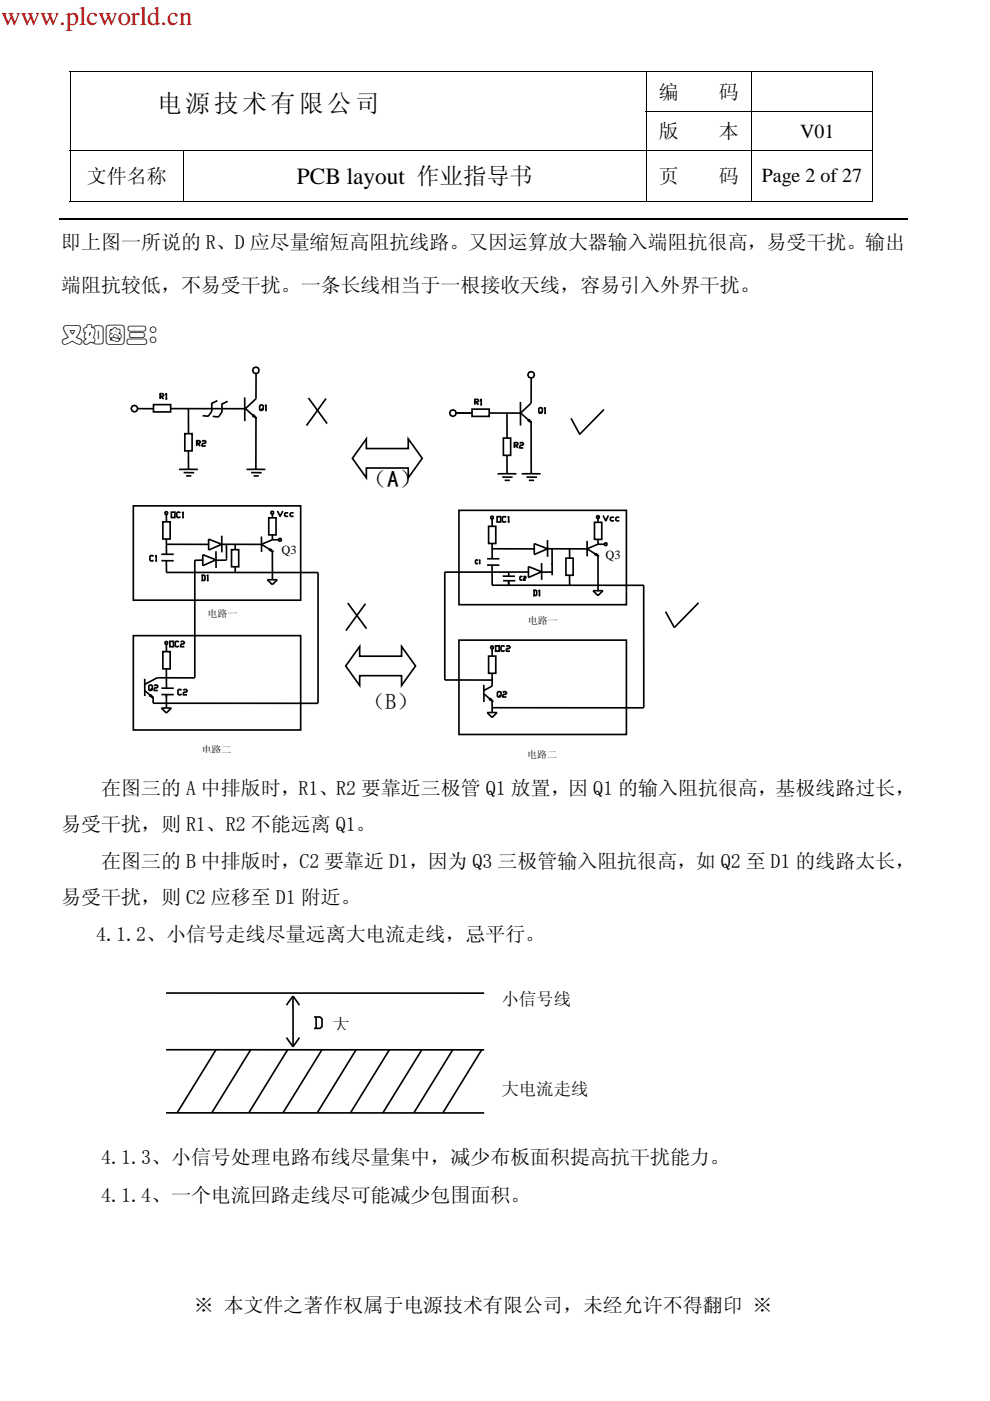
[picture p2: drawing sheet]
<svg xmlns="http://www.w3.org/2000/svg" width="210mm" height="297mm" viewBox="0 0 210 297" stroke-linecap="round" stroke-linejoin="round" font-family="sans-serif">
<path d="M14.8 15h.1v.2h-.1zM185 15h.2v.2h-.2zM14.8 23.6h.1v.2h-.1zM185 42.6h.2v.1h-.2z" fill="#000"/>
<g fill="none" stroke="#000" stroke-width=".21">
<path d="M14.8 15.1h170.4M14.9 15.2v8.4M137.1 15.2v8.4M159.3 15.2v8.4M185.1 15.2v8.4M14.8 31.8h170.4M14.9 23.8v7.9M14.9 31.9v10.8M38.9 31.9v10.8M137 23.7h48.2M137.1 23.8v7.9M137.1 31.9v10.8"/>
<path d="M159.3 23.8v7.9M159.3 31.9v10.8M185.1 23.8v7.9M185.1 31.9v10.8M14.8 42.7h24M39 42.7h98M137.2 42.7h22M159.4 42.7h25.6"/>
</g>
<path d="M12.5 46.5h180" fill="none" stroke="#000" stroke-width=".25"/>
<g fill="none" stroke="#000" stroke-width=".35">
<path d="M54.3 79.2v5.3l-2.4 2.3M29.2 86.6l3.4 .1M32.6 85.8h3.6v1.5h-3.6zM34 84h.5l.2-.3-.2-.2h-.5v1.1M34.1 84.1l.6 .5M35.1 83.7l.2-.2v1.1M35.1 84.6h.4M36.2 86.6l16 .1M39.2 91.9h1.5v3.7h-1.5zM40 99.5h-2M40 99.5h2M40 86.6v5.3"/>
<path d="M40 95.6v3.9M41.7 94h.6l.2-.4-.2-.2h-.6v1.2M41.9 94l.6 .6M42.9 93.6l.2-.2h.4l.1 .2-.1 .4h-.4l-.2 .2v.4h.7M46.1 84.9l-1.2 .6v1.7l-.6 .9-.2 .1-1.1-.1M48.3 85.1l-1.2 .6v1.7l-.6 .8-.3 .2-1.1-.1M51.9 84.3v5M52 86.6l1.7 1.5M53.8 88l.5 .6-.7-.4zM54.3 99.5h2M54.3 99.5h-2M54.3 88.6v10.9"/>
<path d="M55.5 86.6l.1 .2-.1 .2-.4-.2v-.7l.2-.2h.3l.2 .2v.5l-.2 .2 .2 .2M56.2 86.1l.2-.2v1.1M56.2 87h.4M65.4 84.4l4 5.4M69.2 84.5l-4.2 5.7M77.7 93v2.1h8.9v-2.1l3 4.2-3 4.1v-2.1h-8.9v2.1l-3-4.1zM96.8 87.6h3.3M100.1 86.7h3.7v1.6h-3.7zM100.7 85.2h.6l.2-.3-.2-.2h-.6v1.1M100.9 85.2l.6 .6M101.9 84.9l.2-.2v1.1M101.9 85.8h.4"/>
<path d="M103.8 87.6h6.7M106.8 92.9h1.5v3.6h-1.5zM107.5 87.6v5.3M107.5 96.5v3.9M109.1 94.4h.6l.2-.4-.2-.2h-.6v1.2M109.3 94.4l.6 .6M110.2 94l.2-.2h.4l.2 .2-.2 .4h-.4l-.2 .2v.4h.8M110.4 85.2v5M110.4 87.6l1.7 1.4M112.2 88.9l.4 .6-.6-.4zM112.6 89.5l.1 10.9M112.7 80.2l-.1 5.3-2.3 2.2"/>
<path d="M114.7 87.2l.2 .2-.4 .2-.2-.2v-.8l.2-.2h.4l.1 .2v.6l-.1 .2 .1 .2M115.4 86.6l.2-.2v1.2M115.4 87.6h.4M128.1 86.8l-5.1 5.3-1.9-3.4M28.3 107.3h35.5v20h-35.5zM32.6 118l-.2-.2h-.4l-.2 .2v.7l.2 .2h.4l.2-.2M32.9 118l.2-.2v1.1M32.9 118.9l.4 .1M34.2 117.5h2.7M34.2 118.9h2.7M34.5 110.6h1.6v3.7h-1.6zM35 108.6h.5v.4h-.5z"/>
<path d="M35.3 109.1v1.5M35.3 115.4h8.9M35.3 114.3v3.2M35.3 118.9v2.5M36.3 108.6h.8v1.1h-.8zM38.2 108.8l-.1-.2h-.4l-.2 .2v.7l.2 .2h.4l.1-.2M38.6 108.8l.2-.2v1.1M38.6 109.7h.4M38.9 100.2h2.3M39.5 100.9h1.1M43 118.8h-1.7v24.9h-8l-2.6 1.4M43 117.6l2.8 1.1-2.8 1.2z"/>
<path d="M44.2 116.6l2.8-1.2-2.8-1.1 .1 2.3M45.8 116.9v3.5M47 113.6l.1 3.5M47 115.4h8.5M48 115.4v3.4h-2.3M49.1 116.5h1.5v3.7h-1.5zM49.9 115.4v1.1M53.3 100.2h2.2M53.8 100.9h1.1M55.5 113.7v3.3M57 109.8h1.5v3.6h-1.5zM57.3 116.4l.6 .5-.7-.3z"/>
<path d="M57.5 108.5h.5v.4h-.5zM57.8 109v.8M57.8 113.4v1M57.8 116.9v6M58.8 108.3l.6 1.2 .6-1.2M59.1 114.4h-1.3l-2.3 1 1.7 1.1M59.2 114.2h.4v.5l-.4-.1zM61.1 108.7h-.5l-.2 .2v.4l.2 .2h.5M62.3 108.7h-.6l-.2 .2v.4l.2 .2h.6M97.3 108.2h35.6v20h-35.6zM101.4 118.9l-.2-.2-.3 .2v.5l.1 .1 .4-.1M101.6 118.9l.1-.2v.8"/>
<path d="M101.6 119.5h.3M103.3 118.5h2.6M103.3 119.8h2.6M103.6 111.6h1.6v3.6h-1.6zM104.4 115.2v3.3M104.4 119.8v4.3M104.4 110v1.6M104.4 116.4h8.9M105.4 109.5h.8v1.2h-.8zM106.5 101.2h2.2M107 101.8l1.1 .1M107.3 109.7l-.2-.2h-.4l-.1 .2v.8l.1 .2h.4l.2-.2"/>
<path d="M107.5 100.4l2 .1M107.5 100.4l-2 .1M107.7 109.7l.2-.2v1.2M107.7 110.7h.4M111.7 101.2h2.2M112.2 101.8l1.1 .1M112.7 100.4l2 .1M112.7 100.4l-2 .1M113.3 115.3l2.8 1.1-2.8 1.2zM114.9 119.4v3.5M116.1 114.5v3.6M116.1 116.4h8.4"/>
<path d="M117.1 116.4v5.6M117.1 119.4v.3M120 118.3h1.6v3.7h-1.6zM120.8 116.4v1.9M124.5 114.7v3.3M126.1 110.7h1.5v3.7h-1.5zM126.4 117.4l.5 .5-.7-.3zM126.6 109.4h.4v.5l-.4-.1zM126.8 115.4l-2.3 1 1.8 1.1M126.8 117.8l.1 7.4M126.8 115.4h1.4M126.8 114.4l.1 1"/>
<path d="M126.8 109.9l.1 .8M127.9 109.3l.6 1.1 .6-1.1M128.2 115.2h.5v.4h-.5zM130.2 109.7h-.6l-.1 .2v.3l.1 .2h.6M131.4 109.7h-.6l-.2 .2v.3l.2 .2h.6M28.3 134.8h35.5v20h-35.5zM34.5 138.2h1.6v3.6h-1.6zM35 136.1h.5v.4h-.5zM35.3 121.4h32.2v27.7h-35M35.3 136.6v1.6M36 136h.8v1.1h-.8zM37.9 136.2l-.2-.2h-.3l-.2 .2v.7l.2 .2h.3l.2-.2"/>
<path d="M38.3 136.2l.2-.2h.4l.2 .2-.2 .3h-.4l-.2 .2v.4h.8M42.7 121.9h.6l.2 .2v.8l-.2 .2h-.6M42.9 121.9v1.2M43.9 122.1l.2-.2v1.2M43.9 123.1h.4M49.9 120.2v1.2M56.7 122.9h2.1l-1 1.1zM73.8 127.9l3.9 5.4M76.3 137.1v2h8.9v-2l2.9 4.1-2.9 4.1v-2h-8.9v2l-3-4.1zM77.5 128l-4.1 5.7M94.3 121.3v22.9h10.1M97.3 135.7h35.6v20h-35.6z"/>
<path d="M103.6 139.1h1.6v3.6h-1.6zM104.4 124.1h32.1v26h-32.1M104.4 137.6v1.5M105.1 136.9h.8v1.2h-.8zM106.6 122.2h2.6M106.7 123.1h2.6M107 137.1l-.2-.2h-.4l-.1 .2v.8l.1 .2h.4l.2-.2M107.4 137.1l.2-.2h.4l.2 .2-.2 .4h-.4l-.2 .2v.4h.8M107.9 121.3v.9M107.9 123.1v1v-.8M110.8 122.3l-.1-.1-.4 .1v.6l.1 .1 .4-.1M111 122.3l.2-.1 .3 .1-.1 .3-.4 .1v.3h.5"/>
<path d="M112.1 120.1l2.8 1.1-2.8 1.2zM112.1 121.3h-17.8M113.1 125.1h.5l.2 .2v.8l-.2 .2h-.5M113.3 125.1v1.2M114.2 125.3l.2-.2v1.2M114.2 126.3h.4M117.1 121.3h-2.3M120.8 122v2.1M125.8 125.2h2.1l-1.1 1.1zM148.2 127.8l-5.2 5.3-1.8-3.4M30.7 146.4l1.2 1M30.7 143.9v3.7"/>
<path d="M31.9 146l.2 .2-.3 .2-.2-.2v-.8l.2-.2h.3l.2 .2v.6l-.2 .2 .2 .2M32 147.3l.5 .6-.7-.4zM32.5 147.9v1.2M32.7 145.4l.2-.2h.4l.2 .2-.2 .4h-.4l-.2 .2v.4h.8M34.2 145.9h2.7M34.2 147.3h2.7M34.2 150.1h2.1l-1 1.1zM35.3 141.8v4.1M35.3 147.7v-.4v2.8M38.5 146.4l-.2-.2h-.4l-.2 .2v.7l.2 .2h.4l.2-.2M38.9 146.4l.2-.2h.4l.2 .2-.2 .3h-.4l-.2 .2v.4h.8M102.6 145.2v3.6"/>
<path d="M102.7 147.2l1.2 1M103.3 151.1h2.1l-1 1zM104 148.1l.5 .6-.7-.4zM104.4 142.7v2.8M104.4 148.6v2.5M104.4 145.5l-1.8 .9M105.9 147.4l.2 .2-.2 .2-.4-.2v-.8l.2-.2h.4l.2 .2v.6l-.2 .2 .2 .2M106.6 146.8l.2-.2h.4l.2 .2-.2 .4h-.4l-.2 .2v.4h.8M35.2 210.5l67.5 .1M60.7 220l1.4 1.9M62.1 211.2l.1 10.7M62.1 211.2l1.4 1.9"/>
<path d="M62.1 211.2l-1.4 1.9M63.5 220l-1.4 1.9M66.6 215.6h1.3l.4 .4v1.6l-.4 .4h-1.3M67 215.6l.1 2.4M35.2 222.6h67.5M35.2 235.9l67.5 .1M45.8 222.6l-8.2 13.3M53.2 222.6l-8.3 13.3M61 222.6l-8.2 13.3M68.3 222.6l-8.3 13.3M75.5 222.6l-8.2 13.3M82.6 222.6l-8.3 13.3"/>
<path d="M89.5 222.6l-8.3 13.3M96 222.6l-8.2 13.3M102.2 222.6l-8.3 13.3"/>
<circle cx="54.3" cy="78.5" r=".69"/>
<circle cx="112.7" cy="79.5" r=".7"/>
<circle cx="28.5" cy="86.6" r=".69"/>
<circle cx="96.1" cy="87.6" r=".7"/>
<circle cx="104.4" cy="109.7" r=".31"/>
<circle cx="104.4" cy="137.3" r=".31"/>
</g>
<path d="M53.8 88l.5 .6-.7-.4zM112.2 88.9l.4 .6-.6-.4zM57.3 116.4l.6 .5-.7-.3zM126.4 117.4l.5 .5-.7-.3zM32 147.3l.5 .6-.7-.4zM104 148.1l.5 .6-.7-.4z" fill="#000"/>
<text font-size="5.6" fill="#f00" x=".4" y="5.3">www.plcworld.cn</text>
<text font-size="5.3" x="33.4" y="23.7">电源技术有限公司</text>
<g font-size="4.9">
<text x="63" y="39">PCB layout 作业指导书</text>
<text x="77.2" y="103.2">（A）</text>
</g>
<g font-size="4.6">
<text x="13" y="72.3">又如图三：</text>
<text x="77.2" y="150.2">（B）</text>
</g>
<g font-size="4.2">
<text x="139.7" y="20.9">编</text>
<text x="152.4" y="20.9">码</text>
<text x="139.7" y="29.3">版</text>
<text x="152.4" y="29.3">本</text>
<text x="169.7" y="29.2">V01</text>
<text x="18.4" y="38.7">文件名称</text>
<text x="139.7" y="38.7">页</text>
<text x="152.4" y="38.7">码</text>
<text x="161.6" y="38.7">Page 2 of 27</text>
<text x="13" y="52.7">即上图一所说的 R、D 应尽量缩短高阻抗线路。又因运算放大器输入端阻抗很高，易受干扰。输出</text>
<text x="13" y="62">端阻抗较低，不易受干扰。一条长线相当于一根接收天线，容易引入外界干扰。</text>
<text x="21.5" y="168.5">在图三的 A 中排版时，R1、R2 要靠近三极管 Q1 放置，因 Q1 的输入阻抗很高，基极线路过长，</text>
<text x="13" y="176.2">易受干扰，则 R1、R2 不能远离 Q1。</text>
<text x="21.5" y="184">在图三的 B 中排版时，C2 要靠近 D1，因为 Q3 三极管输入阻抗很高，如 Q2 至 D1 的线路太长，</text>
<text x="13" y="191.8">易受干扰，则 C2 应移至 D1 附近。</text>
<text x="20.4" y="199.4">4.1.2、小信号走线尽量远离大电流走线，忌平行。</text>
<text x="21.5" y="246.8">4.1.3、小信号处理电路布线尽量集中，减少布板面积提高抗干扰能力。</text>
<text x="21.5" y="254.9">4.1.4、一个电流回路走线尽可能减少包围面积。</text>
<text x="41.1" y="278.3">※ 本文件之著作权属于电源技术有限公司，未经允许不得翻印 ※</text>
</g>
<g font-size="3.7">
<text x="106.3" y="213">小信号线</text>
<text x="70.5" y="218.7">大</text>
<text x="106.3" y="232.2">大电流走线</text>
</g>
<g font-size="2.6">
<text x="59.7" y="117.5">Q3</text>
<text x="128.4" y="118.4">Q3</text>
</g>
<g font-size="2.1">
<text x="44" y="130.9">电路一</text>
<text x="112" y="132.4">电路一</text>
<text x="42.8" y="159.7">电路二</text>
<text x="111.8" y="160.6">电路二</text>
</g>
</svg>
